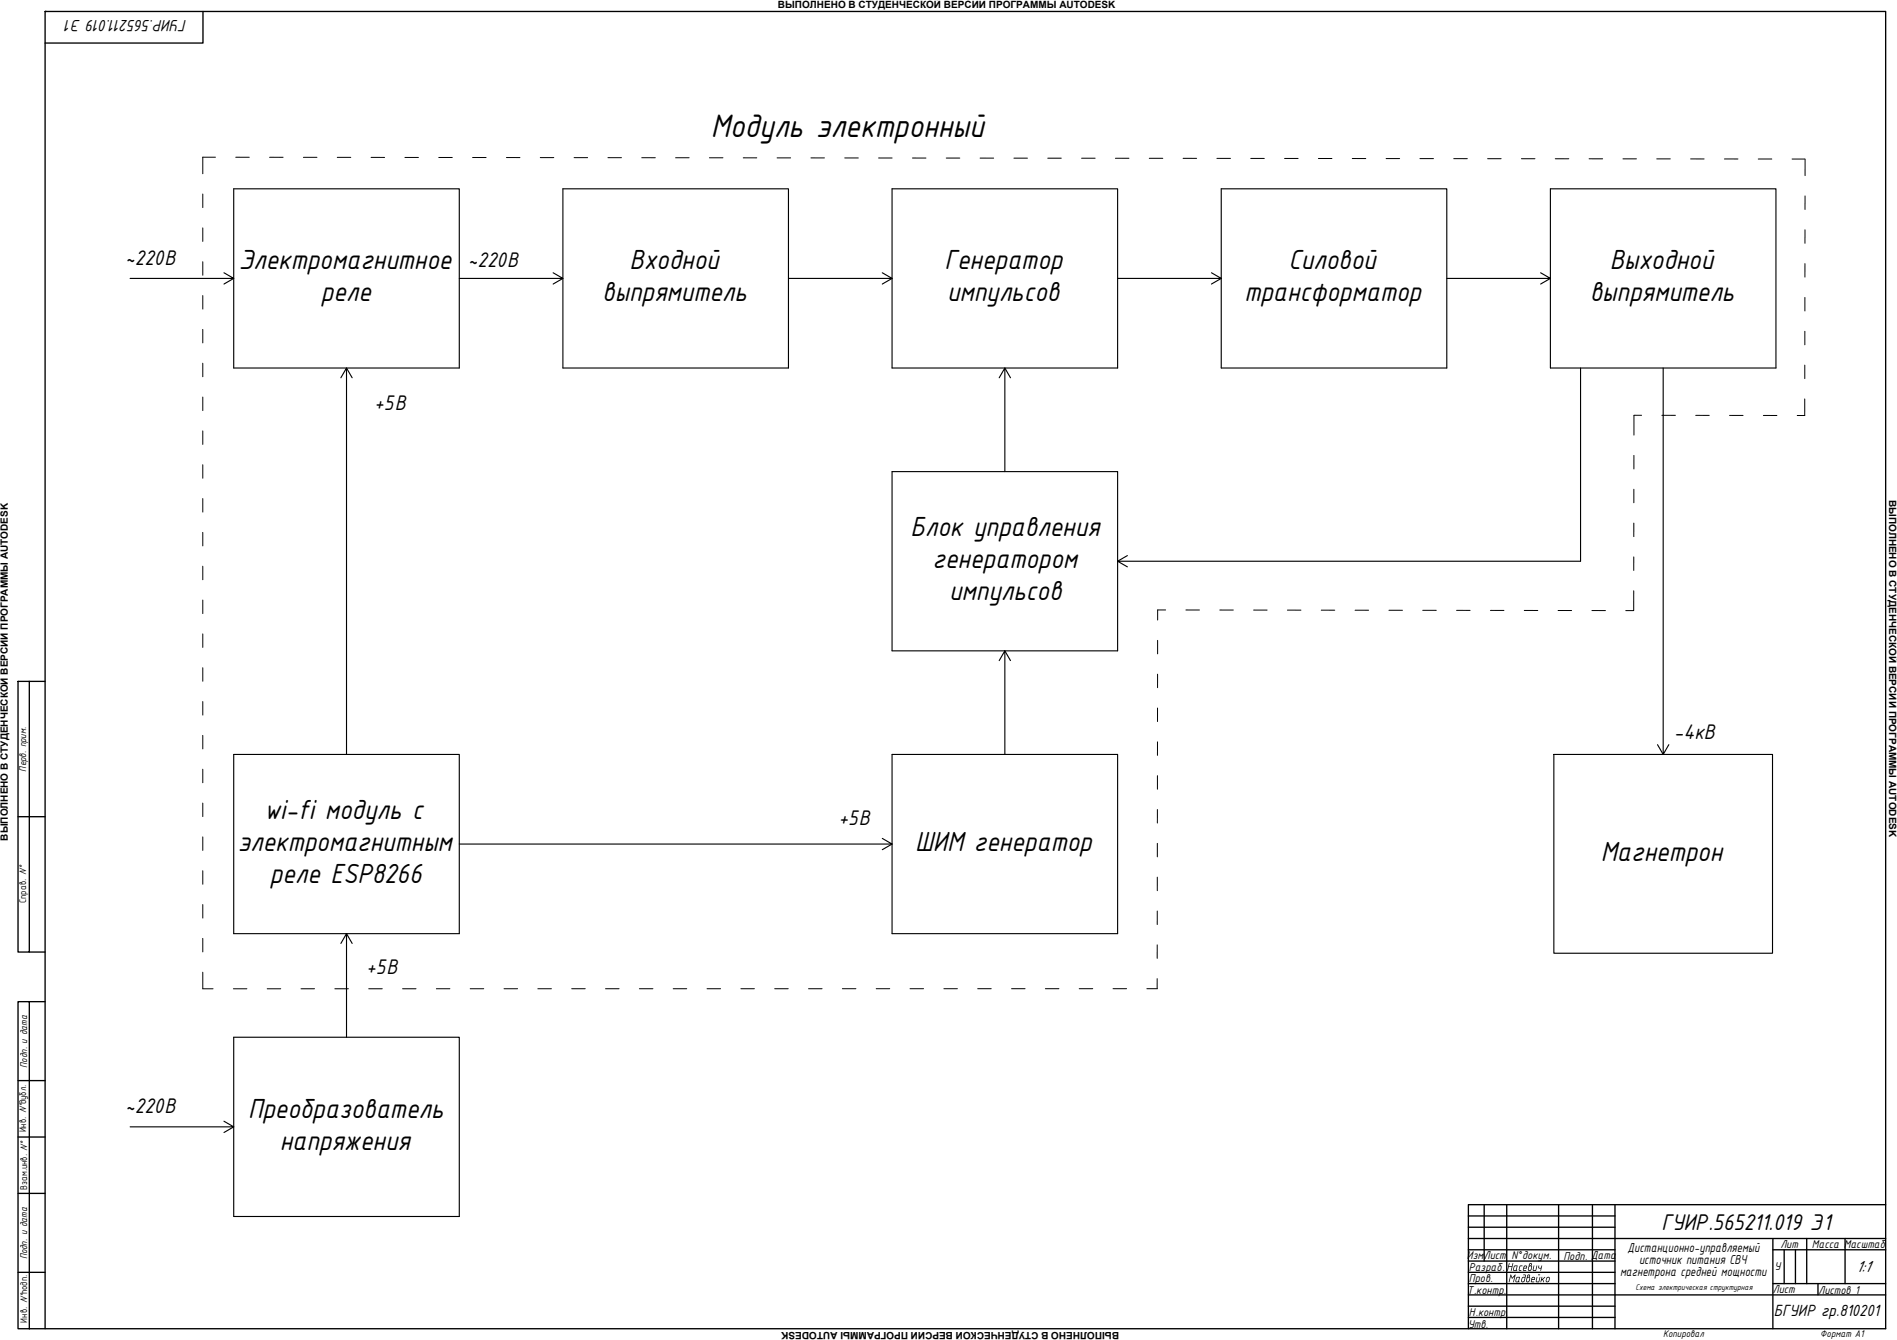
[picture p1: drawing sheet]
<svg xmlns="http://www.w3.org/2000/svg" width="841mm" height="594mm" viewBox="0 0 841 594" stroke-linecap="round" stroke-linejoin="round" font-family="sans-serif">
<!-- layer: 0 -->
<g fill="none" stroke="#000" stroke-width=".6">
<path d="M90 5.1v14h-70M8 302.1h5v120h-5zM13 302.1h7M8 362.1h12M13 422.1h7M8 444.1h5v145h-5zM13 444.1h7M8 479.1h12M8 504.1h12M8 529.1h12M651 539.1h65M658 534.1v25"/>
<path d="M668 534.1v55M691 534.1v55M706 534.1v55M716 534.1v55M836 534.1h-185v55M651 544.1h65M651 549.1h185M651 559.1h65M651 554.1h65M786 554.1h50M786 549.1v40M791 554.1v15"/>
<path d="M796 554.1v15M801 549.1v20M818 549.1v20M8 564.1h12M651 564.1h65M651 569.1h65M651 574.1h185M651 579.1h65M786 569.1h50M806 569.1v5M13 589.1h823v-584h-816v584M651 584.1h65"/>
</g>
<circle cx="20" cy="5.1" r=".3" fill="#000"/>
<path d="M103.6 163.2h100M249.6 163.2h100M395.5 163.2h100M541.4 163.2h100M687.4 163.2h100M395.5 288.5h100M688.9 334.5h96.9v88.1h-96.9zM103.6 413.9h100M395.5 413.9h100M103.6 539.3h100" fill="none" stroke="#000" stroke-width=".5"/>
<!-- layer: 0 -->
<g fill="none" stroke="#000" stroke-width=".5">
<path d="M99.3 120.9l4.3 2.5h-45.9M103.6 123.4l-4.3 2.5M245.2 120.9l4.4 2.5h-46M249.6 123.4l-4.4 2.5M391.2 120.9l4.3 2.5h-45.9M395.5 123.4l-4.3 2.5M537.1 120.9l4.3 2.5h-45.9M541.4 123.4l-4.3 2.5M683 120.9l4.4 2.5h-46M687.4 123.4l-4.4 2.5M103.6 163.2v-79.5h100v79.5M151.1 167.5l2.5-4.3v171.3"/>
<path d="M153.6 163.2l2.5 4.3M249.6 163.2v-79.5h100v79.5M395.5 163.2v-79.5h100v79.5M443 167.5l2.5-4.3v45.9M445.5 163.2l2.5 4.3M541.4 163.2v-79.5h100v79.5M687.4 163.2v-79.5h100v79.5M700.7 163.2v85.6h-205.2l4.3 2.5M737.4 163.2v171.3l2.5-4.4M499.8 246.3l-4.3 2.5M395.5 288.5v-79.4h100v79.4M443 292.9l2.5-4.4v46"/>
<path d="M445.5 288.5l2.5 4.4M734.9 330.1l2.5 4.4M391.2 371.7l4.3 2.5h-191.9M395.5 374.2l-4.3 2.5M103.6 413.9v-79.4h100v79.4M151.1 418.3l2.5-4.4v46M153.6 413.9l2.5 4.4M395.5 413.9v-79.4h100v79.4M99.3 497.1l4.3 2.5h-45.9M103.6 499.6l-4.3 2.5M103.6 539.3v-79.4h100v79.4"/>
</g>
<g fill="none" stroke="#000" stroke-width=".44">
<path d="M95.5 69.7h-5.6v7.3M104.5 69.7h6M119.5 69.7h6M134.5 69.7l6 .1M149.5 69.8h6M164.5 69.8h6M179.5 69.8h6M194.5 69.8h6M209.5 69.8h6M224.5 69.8l6 .1M239.5 69.9h6M254.5 69.9h6"/>
<path d="M269.5 69.9h6M284.5 69.9h6M299.5 69.9h6M314.5 70h6M329.5 70h6M344.5 70h6M359.5 70h6M374.5 70h6M389.5 70h6M404.5 70.1h6M419.5 70.1h6M434.5 70.1h6"/>
<path d="M449.5 70.1h6M464.5 70.1h6M479.5 70.1h6M494.5 70.2h6M509.5 70.2h6M524.5 70.2h6M539.5 70.2h6M554.5 70.2h6M569.5 70.3h6M584.5 70.3h6M599.5 70.3h6M614.5 70.3h6"/>
<path d="M629.5 70.3h6M644.5 70.3h6M659.5 70.4h6M674.5 70.4h6M689.5 70.4h6M704.5 70.4h6M719.5 70.4h6M734.5 70.4h6M749.5 70.5h6M764.5 70.5h6M779.5 70.5h6M794.5 70.5h5.6"/>
<path d="M800.3 70.5v7.4M89.9 86v6M800.3 86.9l-.1 6M89.9 101v6M89.9 116v6M800.2 116.9v6M800.2 101.9v6M89.9 131v6M800.2 131.9v6M89.9 146v6M800.2 146.9v6M89.9 161v6"/>
<path d="M89.9 176v6M800.1 176.9v7.3h-3.3M800.1 161.9v6M89.9 191v6M727.8 184.1h-3.4v8.8M736.8 184.1h6M751.8 184.1l6 .1M766.8 184.2h6M781.8 184.2h6M89.9 206v6M724.4 216.9v6M724.4 201.9v6"/>
<path d="M89.9 221v6M89.9 236v6M724.3 231.9v6M89.9 251v6M724.3 246.9v6M89.9 266v6M516.8 270.4h-3.6v4.5M525.8 270.4h6M540.8 270.5h6M555.8 270.5h6M570.8 270.5h6M585.8 270.5h6"/>
<path d="M600.8 270.5h6M615.8 270.6h6M630.8 270.6h6M645.8 270.6h6M660.8 270.6h6M675.8 270.6l6 .1M690.8 270.7h6M705.8 270.7h6M724.3 261.9v8.8h-3.5M89.9 281v6M89.9 296v6M513.2 298.9v6"/>
<path d="M513.2 283.9v6M89.9 311v6M513.2 313.9v6M89.9 326v6M513.2 328.9v6M89.9 341v6M89.9 356v6M513.1 358.9v6M513.1 343.9v6M89.9 371v6M513.1 373.9v6M89.9 386v6"/>
<path d="M513.1 388.9v6M89.9 401v6M89.9 416v6M513 418.9v6M513.1 403.9v6M89.9 431v7.4h4.6M103.5 438.4h6M118.5 438.4h6M139.5 438.4h-6M148.5 438.4h6M163.5 438.4h6M178.5 438.4h6"/>
<path d="M199.5 438.4h-6M208.5 438.4h6M223.5 438.4h6M238.5 438.4h6M253.5 438.3h6M268.5 438.3h6M283.5 438.3h6M298.5 438.3h6M313.5 438.3h6M328.5 438.3h6M343.5 438.3h6M358.5 438.3h6"/>
<path d="M373.5 438.3h6M388.5 438.3h6M403.5 438.3h6M418.5 438.3h6M433.5 438.3h6M448.5 438.3h6M463.5 438.3h6M484.5 438.3h-6M493.5 438.3h6M513 433.9v4.4h-4.5"/>
</g>
<text font-size="15.5" x="315.2" y="60.7">Модуль электронный</text>
<g font-size="13.2">
<text x="105.9" y="119.3">Электромагнитное</text>
<text x="279" y="119.3">Входной</text>
<text x="418.8" y="119.3">Генератор</text>
<text x="571.2" y="119.3">Силовой</text>
<text x="713.7" y="119.3">Выходной</text>
<text x="142.3" y="133.5">реле</text>
<text x="267" y="133.5">выпрямитель</text>
<text x="419.9" y="133.5">импульсов</text>
<text x="551.7" y="133.5">трансформатор</text>
<text x="704.8" y="133.5">выпрямитель</text>
<text x="403.7" y="237.6">Блок управления</text>
<text x="413.5" y="251.8">генератором</text>
<text x="420.8" y="266">импульсов</text>
<text x="117.1" y="363">wi-fi модуль с</text>
<text x="105.4" y="377.2">электромагнитным</text>
<text x="405.7" y="377.2">ШИМ генератор</text>
<text x="709.7" y="381.5">Магнетрон</text>
<text x="119.6" y="391.3">реле ESP8266</text>
<text x="110" y="495.5">Преобразователь</text>
<text x="124" y="509.6">напряжения</text>
</g>
<text font-size="10.9" x="736.6" y="545.3">ГУИР.565211.019 Э1</text>
<g font-size="10.1">
<text x="55.5" y="117.4">~220В</text>
<text x="207.5" y="118.3">~220В</text>
<text x="165.9" y="181.6">+5В</text>
<text x="742.1" y="327.4">-4кВ</text>
<text x="371.7" y="365.6">+5В</text>
<text x="162.4" y="432">+5В</text>
<text x="55.5" y="493.5">~220В</text>
</g>
<g font-size="7.8">
<text x="82.8" y="8.9" transform="rotate(-180 82.8 8.9)">ГУИР.565211.019 Э1</text>
<text x="822.9" y="564.1">1:1</text>
<text x="786.4" y="583.4">БГУИР гр.810201</text>
</g>
<g font-size="6.2">
<text x="721.6" y="555.1">Дистанционно-управляемый</text>
<text x="726.7" y="560.4">источник питания СВЧ</text>
<text x="718.2" y="565.7">магнетрона средней мощности</text>
</g>
<g font-size="5.4">
<text x="789.3" y="553.3">Лит</text>
<text x="803.3" y="553.3">Масса Масштаб</text>
<text x="650.3" y="558.3">ИзмЛист</text>
<text x="651.2" y="563.6">Разраб.</text>
<text x="657.9" y="558.3">.</text>
<text x="667.8" y="563.5">Насевич</text>
<text x="670.1" y="558.1">N°докум.</text>
<text x="693.1" y="558.5">Подп. Дата</text>
<text x="786.7" y="562.9">У</text>
<text x="651.2" y="568.6">Пров.</text>
<text x="668.5" y="568.5">Мадвейко</text>
<text x="650.4" y="573.6">Т.контр.</text>
<text x="786" y="573.3">Лист</text>
<text x="806.2" y="573.5">Листов 1</text>
<text x="651.2" y="583.6">Н.контр.</text>
<text x="650.9" y="588.6">Утв.</text>
</g>
<g font-size="4.7">
<text x="11.5" y="342" transform="rotate(-90 11.5 342)">Перв. прим.</text>
<text x="11.5" y="400.4" transform="rotate(-90 11.5 400.4)">Справ. N°</text>
<text x="12" y="473.4" transform="rotate(-90 12 473.4)">Подп. и дата</text>
<text x="11.5" y="502.1" transform="rotate(-90 11.5 502.1)">Инв. N°дубл.</text>
<text x="12" y="527.4" transform="rotate(-90 12 527.4)">Взам.инв. N°</text>
<text x="12" y="558.4" transform="rotate(-90 12 558.4)">Подп. и дата</text>
<text x="12" y="586.3" transform="rotate(-90 12 586.3)">Инв. N°подп.</text>
<text x="737.3" y="592.7">Копировал</text>
<text x="807" y="592.7">Формат А1</text>
</g>
<g font-size="4.4">
<text x="344.9" y="3.6">ВЫПОЛНЕНО В СТУДЕНЧЕСКОЙ ВЕРСИИ ПРОГРАММЫ AUTODESK</text>
<text x="837.5" y="221.5" transform="rotate(90 837.5 221.5)">ВЫПОЛНЕНО В СТУДЕНЧЕСКОЙ ВЕРСИИ ПРОГРАММЫ AUTODESK</text>
<text x="3.5" y="372.7" transform="rotate(-90 3.5 372.7)">ВЫПОЛНЕНО В СТУДЕНЧЕСКОЙ ВЕРСИИ ПРОГРАММЫ AUTODESK</text>
<text x="496.1" y="590.6" transform="rotate(-180 496.1 590.6)">ВЫПОЛНЕНО В СТУДЕНЧЕСКОЙ ВЕРСИИ ПРОГРАММЫ AUTODESK</text>
</g>
<text font-size="3.9" x="725.1" y="571.9">Схема электрическая структурная</text>
</svg>
